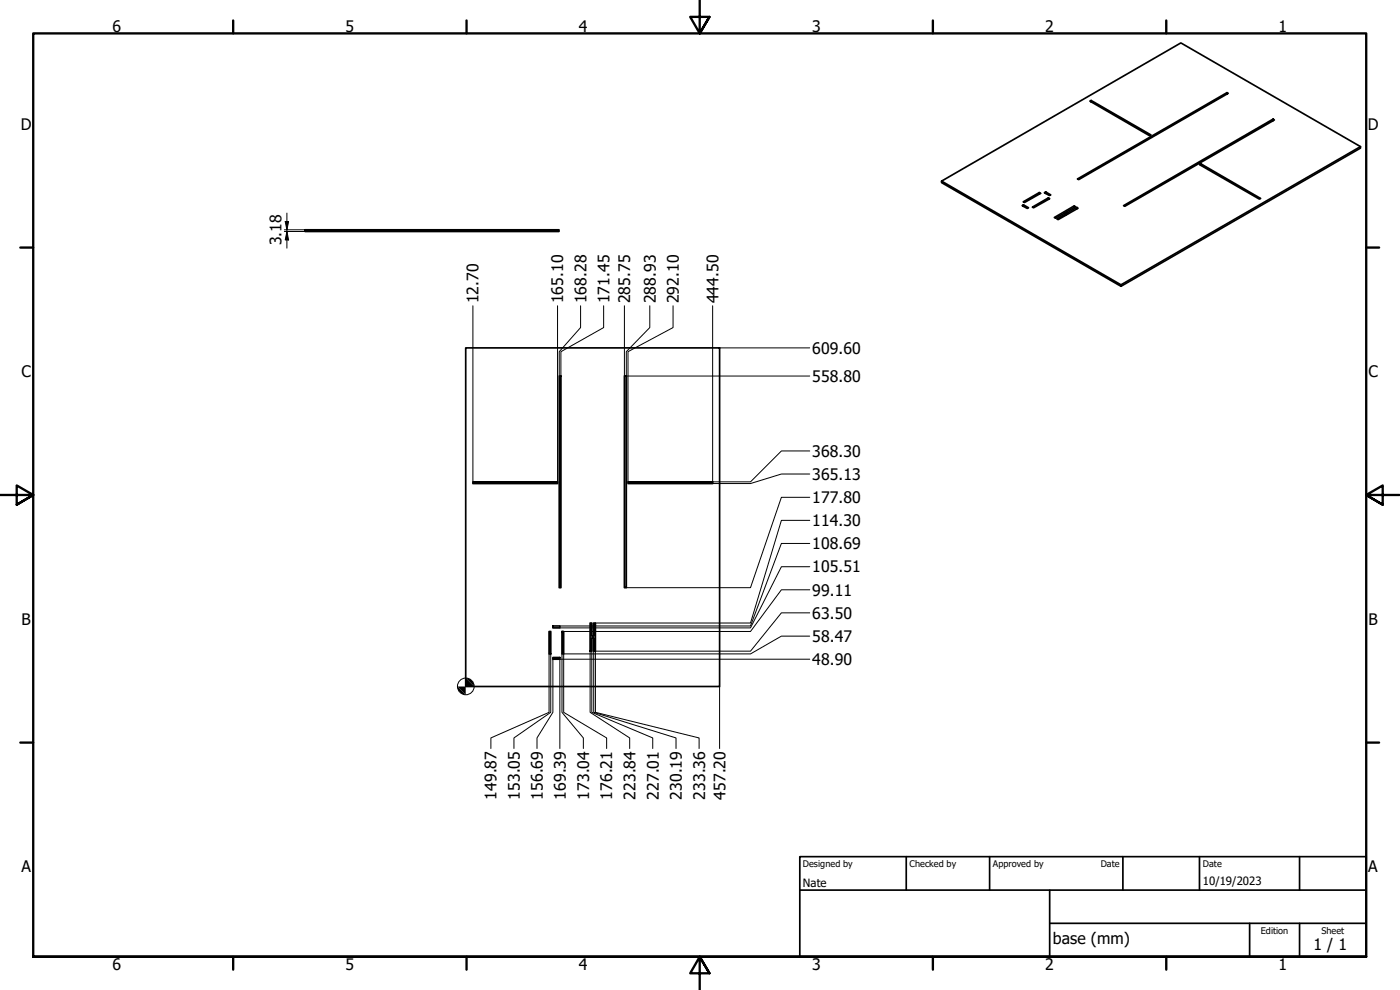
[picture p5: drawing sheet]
<svg xmlns="http://www.w3.org/2000/svg" width="420mm" height="297mm" viewBox="0 0 420 297" stroke-linecap="round" stroke-linejoin="round" font-family="sans-serif">
<!-- layer: Visible (ISO) -->
<g fill="none" stroke="#000" stroke-width=".51">
<path d="M327.5 30.1l17.9 10.4-.3 .3-18-10.5 .4-.2v.5M368.2 27.8l.4 .2-44.9 25.9-.4-.2 44.9-25.9v.4M382.1 35.7l.4 .3-44.9 25.9-.4-.2 44.9-26v.5M282.6 54.3v.5l53.8 31.1v-.4l-53.8-31.2 71.8-41.4 53.9 31.1v.4l-71.9 41.5M311.9 57.8l-4.8 2.8 .4 .2 4.8-2.8-.4-.2v.4M313.8 57.6l-.4 .2 1.6 .9 .3-.2-1.5-.9v.4M314.6 59.4l-4.8 2.8 .4 .1 4.8-2.7-.4-.2v.4M360.4 49.1l17.9 10.4-.3 .2-18-10.3 .4-.3v.5M408.3 44l-71.9 41.5M91.6 68.9h76.2v.6h-76.2zM307.1 61.5l1.6 .8-.4 .2-1.5-.8 .3-.2v.4M320.4 63.9l-.4-.3v.5"/>
<path d="M322.4 61.8l-6 3.5 .4 .2 2.8-1.6 .4 .2v.4M322.4 62.2v-.4l.4 .2-3.2 1.9M323.2 62.7v-.5l.3 .3-5.9 3.4-.4-.2 2.8-1.6M323.2 62.2l-2.8 1.7v.3l-.4-.1M139.8 104.4h76.2v101.6h-76.2zM167.8 112.8h.5v63.5h-.5zM187.4 112.8h.6v63.5h-.6zM141.9 144.6h25.4v.5h-25.4zM188.5 144.6h25.4v.5h-25.4zM164.8 189.5h.5v6.7h-.5zM165.9 197.3h2.1v.5h-2.1zM165.9 187.8h2.1v.6h-2.1z"/>
<path d="M168.7 189.5h.5v6.7h-.5zM177.1 186.9h.5v4h.6v-4h.5v8.5h-.5v-4h-.6v4h-.5z"/>
</g>
<!-- layer: Hidden (ISO) -->
<g fill="none" stroke="#000" stroke-width=".38">
<path d="M93.7 68.9v.2M93.7 69.3v.2M116.6 68.9v.2M116.6 69.3v.2M117.1 68.9v.2M117.1 69.3v.2M117.7 68.9v.2M117.7 69.3v.2M119.1 68.9v.2M119.1 69.3v.2M119.6 68.9v.2M119.6 69.3v.2"/>
<path d="M119.8 68.9v.2M119.8 69.3v.2M120.1 68.9v.2M120.1 69.3v.2M120.5 68.9v.2M120.5 69.3v.2M121 68.9v.2M121 69.3v.2M128.9 68.9v.2M128.9 69.3v.2M129.4 68.9v.2M129.4 69.3v.2"/>
<path d="M130 68.9v.2M130 69.3v.2M130.5 68.9v.2M130.5 69.3v.2M139.2 68.9v.2M139.2 69.3v.2M139.8 68.9v.2M139.8 69.3v.2M140.3 68.9v.2M140.3 69.3v.2M165.7 68.9v.2M165.7 69.3v.2"/>
</g>
<!-- layer: Border (ISO) -->
<g fill="none" stroke="#000" stroke-width=".7">
<path d="M70 6.1v3.9M140 6.1v3.9M210 0v10l-2.9-4.9h5.8l-2.9 4.9 2.9-4.9M280 6.1v3.9M350 6.1v3.9M6.1 74.3h3.9M410 74.3h3.9M0 148.5h10l-5-2.8v5.7l5-2.9-5 2.9M420 148.5h-10l5-2.8v5.7l-5-2.9 5 2.9M6.1 222.8h3.9M410 222.8h3.9M10 287.1v-277.1h400v277.1h-400h400"/>
<path d="M70 287.1v3.8M140 287.1v3.8M212.9 292l-2.9-4.9 2.9 4.9h-5.8l2.9-4.9v9.9M280 287.1v3.8M350 287.1v3.8"/>
</g>
<!-- layer: Title (ISO) -->
<path d="M240 257h170v30.1h-170zM272 257v10.1M297 257v10.1M337 257v10.1M360 257v10.1M390 257v10.1M240 267.1h170M315 277h95M315 267.1v20M375 277v10.1M390 277v10.1" fill="none" stroke="#000" stroke-width=".51"/>
<!-- layer: Dimension (ISO) -->
<g fill="none" stroke="#000" stroke-width=".3">
<path d="M85.3 68.9h6.3M85.3 69.5h6.3M85.6 66.5h1l-.5 2.4zM86.1 69.5l.5 2.5h-1zM86.1 63.9v10.6M141.9 91.7v52.9M167.3 91.7v52.9M174.2 91.7v6.6l-6.4 7.2v7.3M181.2 91.7v6.6l-12.9 7.2v7.3M187.4 91.7v21.1M195 91.7v6.6l-7 7.2v7.3h55M202 91.7v6.6l-13.5 7.2v39.1"/>
<path d="M213.9 91.7v52.9h11.3l9.3-9.3h8.5M216 104.4h27M243 156.1h-8.5l-9.3 30.8h-46.5M243 149.2h-8.5l-9.3 27.1h-37.2M243 142.2h-8.5l-9.3 2.9h-11.3M243 177h-8.5l-9.3 12.5h-56M243 163.1h-8.5l-9.3 24.7h-57.2M243 170h-8.5l-9.3 18.4h-57.2M164.8 196.2v17.5l-17.5 7.7v3.2M165.3 196.2v17.5l-11.1 7.7v3.2M165.9 197.8v15.9l-4.7 7.7v3.2M168.7 196.2v17.5l6.4 7.7v3.2"/>
<path d="M177.1 195.4v18.3l11.9 7.7v3.2M177.6 195.4v18.3l18.3 7.7v3.2M178.2 195.4v18.3l24.7 7.7v3.2M243 183.9h-8.5l-9.3 11.5h-46.5v18.3l31.1 7.7v3.2M243 190.9h-8.5l-9.3 5.3h-56v17.5l12.9 7.7v3.2M243 197.8h-75v26.8M216 206v18.6"/>
<circle cx="139.8" cy="205.9" r="2.51"/>
</g>
<g fill="#000">
<path d="M85.6 66.5h1l-.5 2.4z" fill-rule="evenodd"/>
<path d="M86.1 69.5l.5 2.5h-1z" fill-rule="evenodd"/>
<path d="M137.3 206l2.5 2.5a2.61 2.61 0 0 1-2.5-2.5z" fill-rule="evenodd"/>
<path d="M139.8 203.4l2.5 2.6h-5l2.5 2.5z" fill-rule="evenodd"/>
<path d="M139.8 203.4a2.6 2.6 0 0 1 2.5 2.6z" fill-rule="evenodd"/>
</g>
<g font-size="4.8">
<text x="33.7" y="9.6">6</text>
<text x="103.7" y="9.6">5</text>
<text x="173.7" y="9.6">4</text>
<text x="243.7" y="9.6">3</text>
<text x="313.7" y="9.6">2</text>
<text x="383.7" y="9.6">1</text>
<text x="6.2" y="38.9">D</text>
<text x="410.5" y="38.9">D</text>
<text x="84.5" y="73.6" transform="rotate(-90 84.5 73.6)">3.18</text>
<text x="143.6" y="91" transform="rotate(-90 143.6 91)">12.70</text>
<text x="169" y="91" transform="rotate(-90 169 91)">165.10</text>
<text x="176" y="91" transform="rotate(-90 176 91)">168.28</text>
<text x="182.9" y="91" transform="rotate(-90 182.9 91)">171.45</text>
<text x="189.2" y="91" transform="rotate(-90 189.2 91)">285.75</text>
<text x="196.8" y="91" transform="rotate(-90 196.8 91)">288.93</text>
<text x="203.7" y="91" transform="rotate(-90 203.7 91)">292.10</text>
<text x="215.6" y="91" transform="rotate(-90 215.6 91)">444.50</text>
<text x="243.8" y="106.1">609.60</text>
<text x="6.4" y="113.1">C</text>
<text x="410.7" y="113.1">C</text>
<text x="243.8" y="114.6">558.80</text>
<text x="243.8" y="137">368.30</text>
<text x="243.8" y="144">365.13</text>
<text x="243.8" y="150.9">177.80</text>
<text x="243.8" y="157.9">114.30</text>
<text x="243.8" y="164.8">108.69</text>
<text x="243.8" y="171.8">105.51</text>
<text x="243.8" y="178.7">99.11</text>
<text x="243.8" y="185.7">63.50</text>
<text x="6.4" y="187.4">B</text>
<text x="410.7" y="187.4">B</text>
<text x="243.8" y="192.6">58.47</text>
<text x="243.8" y="199.6">48.90</text>
<text x="149" y="240" transform="rotate(-90 149 240)">149.87</text>
<text x="156" y="240" transform="rotate(-90 156 240)">153.05</text>
<text x="162.9" y="240" transform="rotate(-90 162.9 240)">156.69</text>
<text x="169.8" y="240" transform="rotate(-90 169.8 240)">169.39</text>
<text x="176.8" y="240" transform="rotate(-90 176.8 240)">173.04</text>
<text x="183.8" y="240" transform="rotate(-90 183.8 240)">176.21</text>
<text x="190.7" y="240" transform="rotate(-90 190.7 240)">223.84</text>
<text x="197.7" y="240" transform="rotate(-90 197.7 240)">227.01</text>
<text x="204.6" y="240" transform="rotate(-90 204.6 240)">230.19</text>
<text x="211.6" y="240" transform="rotate(-90 211.6 240)">233.36</text>
<text x="217.7" y="240" transform="rotate(-90 217.7 240)">457.20</text>
<text x="6.4" y="261.7">A</text>
<text x="410.7" y="261.7">A</text>
<text x="316" y="283.4">base (mm)</text>
<text x="394.2" y="285">1 / 1</text>
<text x="33.7" y="290.9">6</text>
<text x="103.7" y="290.9">5</text>
<text x="173.7" y="290.9">4</text>
<text x="243.7" y="290.9">3</text>
<text x="313.7" y="290.9">2</text>
<text x="383.7" y="290.9">1</text>
</g>
<g font-size="3.4">
<text x="241" y="266">Nate</text>
<text x="361" y="265.5">10/19/2023</text>
</g>
<g font-size="2.7">
<text x="241" y="260.1">Designed by</text>
<text x="273" y="260.1">Checked by</text>
<text x="298" y="260.1">Approved by</text>
<text x="330.3" y="260">Date</text>
<text x="361" y="260">Date</text>
<text x="378.4" y="280.1">Edition</text>
<text x="396.6" y="280.1">Sheet</text>
</g>
</svg>
